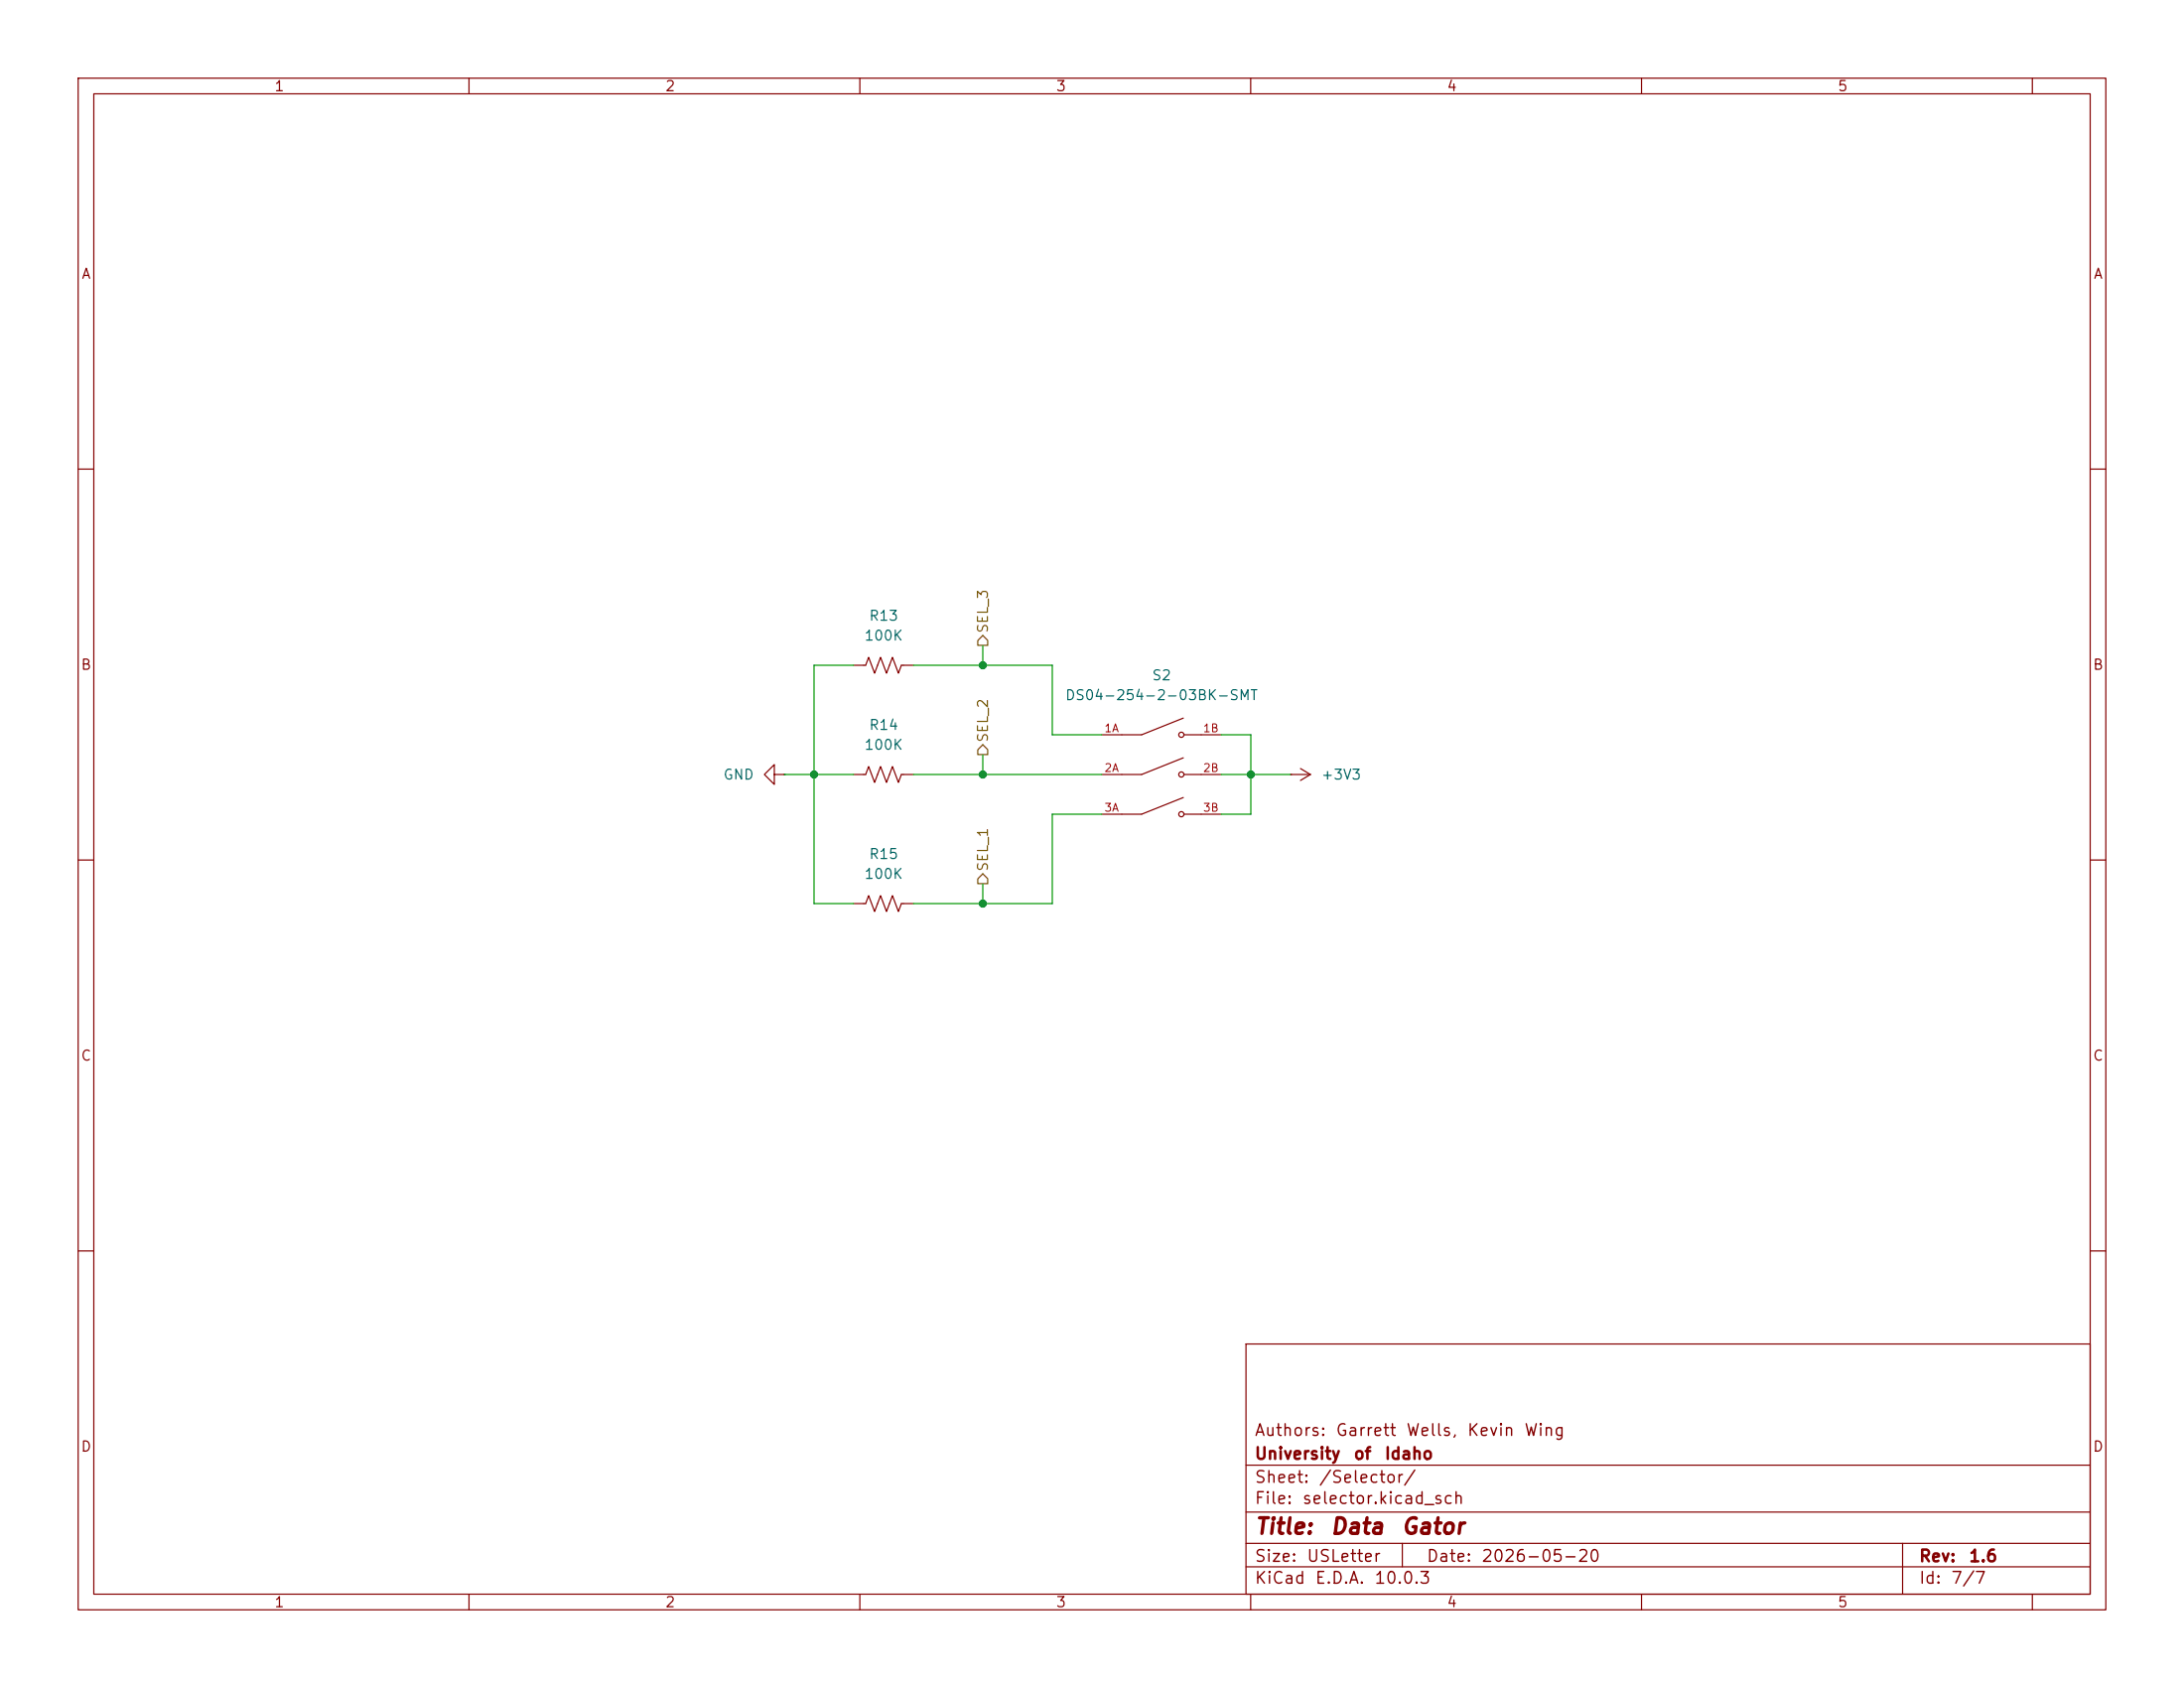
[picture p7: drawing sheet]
(kicad_sch
 (version 20260306)
 (generator "eeschema")
 (generator_version "10.0")
 (paper "USLetter")
 (title_block
  (title "Data Gator")
  (date "2026-05-20")
  (rev "1.6")
  (company "University of Idaho")
  (comment 1 "Authors: Garrett Wells, Kevin Wing"))
 (lib_symbols
  (symbol "DS04-254-2-03BK-SMT:DS04-254-2-03BK-SMT"
   (pin_names
    (offset 1.016)) (exclude_from_sim no) (in_bom yes) (on_board yes)
   (in_pos_files yes)
   (duplicate_pin_numbers_are_jumpers no)
   (property "Reference" "S" (at -2.54 7.62 0) (show_name no) (do_not_autoplace no) (effects (font (size 1.27 1.27)) (justify left bottom)))
   (property "Value" "DS04-254-2-03BK-SMT" (at -2.54 -7.62 0) (show_name no) (do_not_autoplace no) (effects (font (size 1.27 1.27)) (justify left top)))
   (property "Footprint" "DS04-254-2-03BK-SMT:SW_DS04-254-2-03BK-SMT" (at 0 0 0) (show_name no) (do_not_autoplace no) (hide yes) (effects (font (size 1.27 1.27)) (justify bottom)))
   (property "Datasheet" "" (at 0 0 0) (show_name no) (do_not_autoplace no) (hide yes) (effects (font (size 1.27 1.27))))
   (property "Description" "" (at 0 0 0) (show_name no) (do_not_autoplace no) (hide yes) (effects (font (size 1.27 1.27))))
   (property "PARTREV" "V0.0" (at 0 0 0) (show_name no) (do_not_autoplace no) (hide yes) (effects (font (size 1.27 1.27)) (justify bottom)))
   (property "MANUFACTURER" "CUI Inc." (at 0 0 0) (show_name no) (do_not_autoplace no) (hide yes) (effects (font (size 1.27 1.27)) (justify bottom)))
   (property "MAXIMUM_PACKAGE_HEIGHT" "4.86 mm" (at 0 0 0) (show_name no) (do_not_autoplace no) (hide yes) (effects (font (size 1.27 1.27)) (justify bottom)))
   (property "STANDARD" "Manufacturer Recommendations" (at 0 0 0) (show_name no) (do_not_autoplace no) (hide yes) (effects (font (size 1.27 1.27)) (justify bottom)))
   (symbol "DS04-254-2-03BK-SMT_0_0"
    (polyline (pts (xy -2.54 5.08) (xy -5.08 5.08)) (stroke (width 0.1524) (type default)) (fill (type none)))
    (polyline (pts (xy -2.54 5.08) (xy 2.794 7.2136)) (stroke (width 0.1524) (type default)) (fill (type none)))
    (polyline (pts (xy -2.54 0) (xy -5.08 0)) (stroke (width 0.1524) (type default)) (fill (type none)))
    (polyline (pts (xy -2.54 0) (xy 2.794 2.1336)) (stroke (width 0.1524) (type default)) (fill (type none)))
    (polyline (pts (xy -2.54 -5.08) (xy -5.08 -5.08)) (stroke (width 0.1524) (type default)) (fill (type none)))
    (polyline (pts (xy -2.54 -5.08) (xy 2.794 -2.9464)) (stroke (width 0.1524) (type default)) (fill (type none)))
    (circle (center 2.54 5.08) (radius 0.3302) (stroke (width 0.1524) (type default)) (fill (type none)))
    (circle (center 2.54 0) (radius 0.3302) (stroke (width 0.1524) (type default)) (fill (type none)))
    (circle (center 2.54 -5.08) (radius 0.3302) (stroke (width 0.1524) (type default)) (fill (type none)))
    (polyline (pts (xy 5.08 5.08) (xy 2.921 5.08)) (stroke (width 0.1524) (type default)) (fill (type none)))
    (polyline (pts (xy 5.08 0) (xy 2.921 0)) (stroke (width 0.1524) (type default)) (fill (type none)))
    (polyline (pts (xy 5.08 -5.08) (xy 2.921 -5.08)) (stroke (width 0.1524) (type default)) (fill (type none)))
    (pin passive line (at -7.62 5.08 0) (length 2.54) (name "" (effects (font (size 1.016 1.016)))) (number "1A" (effects (font (size 1.016 1.016)))))
    (pin passive line (at 7.62 5.08 180) (length 2.54) (name "" (effects (font (size 1.016 1.016)))) (number "1B" (effects (font (size 1.016 1.016)))))
    (pin passive line (at -7.62 0 0) (length 2.54) (name "" (effects (font (size 1.016 1.016)))) (number "2A" (effects (font (size 1.016 1.016)))))
    (pin passive line (at 7.62 0 180) (length 2.54) (name "" (effects (font (size 1.016 1.016)))) (number "2B" (effects (font (size 1.016 1.016)))))
    (pin passive line (at -7.62 -5.08 0) (length 2.54) (name "" (effects (font (size 1.016 1.016)))) (number "3A" (effects (font (size 1.016 1.016)))))
    (pin passive line (at 7.62 -5.08 180) (length 2.54) (name "" (effects (font (size 1.016 1.016)))) (number "3B" (effects (font (size 1.016 1.016))))))
   (embedded_fonts no))
  (symbol "Device:R_US"
   (pin_numbers (hide yes))
   (pin_names
    (offset 0)) (exclude_from_sim no) (in_bom yes) (on_board yes)
   (in_pos_files yes)
   (duplicate_pin_numbers_are_jumpers no)
   (property "Reference" "R" (at 2.54 0 90) (show_name no) (do_not_autoplace no) (effects (font (size 1.27 1.27))))
   (property "Value" "R_US" (at -2.54 0 90) (show_name no) (do_not_autoplace no) (effects (font (size 1.27 1.27))))
   (property "Footprint" "" (at 1.016 -0.254 90) (show_name no) (do_not_autoplace no) (hide yes) (effects (font (size 1.27 1.27))))
   (property "Datasheet" "" (at 0 0 0) (show_name no) (do_not_autoplace no) (hide yes) (effects (font (size 1.27 1.27))))
   (property "Description" "Resistor, US symbol" (at 0 0 0) (show_name no) (do_not_autoplace no) (hide yes) (effects (font (size 1.27 1.27))))
   (symbol "R_US_0_1"
    (polyline (pts (xy 0 2.286) (xy 0 2.54)) (stroke (width 0) (type default)) (fill (type none)))
    (polyline (pts (xy 0 2.286) (xy 1.016 1.905) (xy 0 1.524) (xy -1.016 1.143) (xy 0 0.762)) (stroke (width 0) (type default)) (fill (type none)))
    (polyline (pts (xy 0 0.762) (xy 1.016 0.381) (xy 0 0) (xy -1.016 -0.381) (xy 0 -0.762)) (stroke (width 0) (type default)) (fill (type none)))
    (polyline (pts (xy 0 -0.762) (xy 1.016 -1.143) (xy 0 -1.524) (xy -1.016 -1.905) (xy 0 -2.286)) (stroke (width 0) (type default)) (fill (type none)))
    (polyline (pts (xy 0 -2.286) (xy 0 -2.54)) (stroke (width 0) (type default)) (fill (type none))))
   (symbol "R_US_1_1"
    (pin passive line (at 0 3.81 270) (length 1.27) (name "" (effects (font (size 1.27 1.27)))) (number "1" (effects (font (size 1.27 1.27)))))
    (pin passive line (at 0 -3.81 90) (length 1.27) (name "" (effects (font (size 1.27 1.27)))) (number "2" (effects (font (size 1.27 1.27))))))
   (embedded_fonts no))
  (symbol "power:+3V3"
   (power global)
   (pin_numbers (hide yes))
   (pin_names
    (offset 0) (hide yes)) (exclude_from_sim no) (in_bom yes) (on_board yes)
   (in_pos_files yes)
   (duplicate_pin_numbers_are_jumpers no)
   (property "Reference" "#PWR" (at 0 -3.81 0) (show_name no) (do_not_autoplace no) (hide yes) (effects (font (size 1.27 1.27))))
   (property "Value" "+3V3" (at 0 3.556 0) (show_name no) (do_not_autoplace no) (effects (font (size 1.27 1.27))))
   (property "Footprint" "" (at 0 0 0) (show_name no) (do_not_autoplace no) (hide yes) (effects (font (size 1.27 1.27))))
   (property "Datasheet" "" (at 0 0 0) (show_name no) (do_not_autoplace no) (hide yes) (effects (font (size 1.27 1.27))))
   (property "Description" "Power symbol creates a global label with name \"+3V3\"" (at 0 0 0) (show_name no) (do_not_autoplace no) (hide yes) (effects (font (size 1.27 1.27))))
   (symbol "+3V3_0_1"
    (polyline (pts (xy -0.762 1.27) (xy 0 2.54)) (stroke (width 0) (type default)) (fill (type none)))
    (polyline (pts (xy 0 2.54) (xy 0.762 1.27)) (stroke (width 0) (type default)) (fill (type none)))
    (polyline (pts (xy 0 0) (xy 0 2.54)) (stroke (width 0) (type default)) (fill (type none))))
   (symbol "+3V3_1_1"
    (pin power_in line (at 0 0 90) (length 0) (name "" (effects (font (size 1.27 1.27)))) (number "1" (effects (font (size 1.27 1.27))))))
   (embedded_fonts no))
  (symbol "power:GND"
   (power global)
   (pin_numbers (hide yes))
   (pin_names
    (offset 0) (hide yes)) (exclude_from_sim no) (in_bom yes) (on_board yes)
   (in_pos_files yes)
   (duplicate_pin_numbers_are_jumpers no)
   (property "Reference" "#PWR" (at 0 -6.35 0) (show_name no) (do_not_autoplace no) (hide yes) (effects (font (size 1.27 1.27))))
   (property "Value" "GND" (at 0 -3.81 0) (show_name no) (do_not_autoplace no) (effects (font (size 1.27 1.27))))
   (property "Footprint" "" (at 0 0 0) (show_name no) (do_not_autoplace no) (hide yes) (effects (font (size 1.27 1.27))))
   (property "Datasheet" "" (at 0 0 0) (show_name no) (do_not_autoplace no) (hide yes) (effects (font (size 1.27 1.27))))
   (property "Description" "Power symbol creates a global label with name \"GND\" , ground" (at 0 0 0) (show_name no) (do_not_autoplace no) (hide yes) (effects (font (size 1.27 1.27))))
   (symbol "GND_0_1"
    (polyline (pts (xy 0 0) (xy 0 -1.27) (xy 1.27 -1.27) (xy 0 -2.54) (xy -1.27 -1.27) (xy 0 -1.27)) (stroke (width 0) (type default)) (fill (type none))))
   (symbol "GND_1_1"
    (pin power_in line (at 0 0 270) (length 0) (name "" (effects (font (size 1.27 1.27)))) (number "1" (effects (font (size 1.27 1.27))))))
   (embedded_fonts no)))
 (junction
  (at 104.14 99.06)
  (diameter 0)
  (color 0 0 0 0))
 (junction
  (at 160.02 99.06)
  (diameter 0)
  (color 0 0 0 0))
 (junction
  (at 125.73 115.57)
  (diameter 0)
  (color 0 0 0 0))
 (junction
  (at 125.73 85.09)
  (diameter 0)
  (color 0 0 0 0))
 (junction
  (at 125.73 99.06)
  (diameter 0)
  (color 0 0 0 0))
 (wire
  (pts (xy 134.62 85.09) (xy 125.73 85.09))
  (stroke (width 0) (type default)))
 (wire
  (pts (xy 125.73 115.57) (xy 116.84 115.57))
  (stroke (width 0) (type default)))
 (wire
  (pts (xy 140.97 104.14) (xy 134.62 104.14))
  (stroke (width 0) (type default)))
 (wire
  (pts (xy 100.33 99.06) (xy 104.14 99.06))
  (stroke (width 0) (type default)))
 (wire
  (pts (xy 134.62 93.98) (xy 134.62 85.09))
  (stroke (width 0) (type default)))
 (wire
  (pts (xy 134.62 104.14) (xy 134.62 115.57))
  (stroke (width 0) (type default)))
 (wire
  (pts (xy 104.14 99.06) (xy 109.22 99.06))
  (stroke (width 0) (type default)))
 (wire
  (pts (xy 140.97 93.98) (xy 134.62 93.98))
  (stroke (width 0) (type default)))
 (wire
  (pts (xy 160.02 99.06) (xy 165.1 99.06))
  (stroke (width 0) (type default)))
 (wire
  (pts (xy 160.02 104.14) (xy 160.02 99.06))
  (stroke (width 0) (type default)))
 (wire
  (pts (xy 104.14 85.09) (xy 104.14 99.06))
  (stroke (width 0) (type default)))
 (wire
  (pts (xy 116.84 99.06) (xy 125.73 99.06))
  (stroke (width 0) (type default)))
 (wire
  (pts (xy 125.73 82.55) (xy 125.73 85.09))
  (stroke (width 0) (type default)))
 (wire
  (pts (xy 156.21 104.14) (xy 160.02 104.14))
  (stroke (width 0) (type default)))
 (wire
  (pts (xy 125.73 99.06) (xy 140.97 99.06))
  (stroke (width 0) (type default)))
 (wire
  (pts (xy 125.73 96.52) (xy 125.73 99.06))
  (stroke (width 0) (type default)))
 (wire
  (pts (xy 125.73 85.09) (xy 116.84 85.09))
  (stroke (width 0) (type default)))
 (wire
  (pts (xy 156.21 93.98) (xy 160.02 93.98))
  (stroke (width 0) (type default)))
 (wire
  (pts (xy 156.21 99.06) (xy 160.02 99.06))
  (stroke (width 0) (type default)))
 (wire
  (pts (xy 125.73 113.03) (xy 125.73 115.57))
  (stroke (width 0) (type default)))
 (wire
  (pts (xy 104.14 115.57) (xy 104.14 99.06))
  (stroke (width 0) (type default)))
 (wire
  (pts (xy 160.02 93.98) (xy 160.02 99.06))
  (stroke (width 0) (type default)))
 (wire
  (pts (xy 109.22 85.09) (xy 104.14 85.09))
  (stroke (width 0) (type default)))
 (wire
  (pts (xy 109.22 115.57) (xy 104.14 115.57))
  (stroke (width 0) (type default)))
 (wire
  (pts (xy 134.62 115.57) (xy 125.73 115.57))
  (stroke (width 0) (type default)))
 (hierarchical_label "SEL_3"
  (shape output)
  (at 125.73 82.55 90)
  (effects (font (size 1.27 1.27)) (justify left)))
 (hierarchical_label "SEL_1"
  (shape output)
  (at 125.73 113.03 90)
  (effects (font (size 1.27 1.27)) (justify left)))
 (hierarchical_label "SEL_2"
  (shape output)
  (at 125.73 96.52 90)
  (effects (font (size 1.27 1.27)) (justify left)))
 (symbol
  (lib_id "Device:R_US")
  (at 113.03 115.57 90)
  (unit 1)
  (body_style 1)
  (exclude_from_sim no)
  (in_bom yes)
  (on_board yes)
  (in_pos_files yes)
  (dnp no)
  (fields_autoplaced yes)
  (property "Reference" "R15" (at 113.03 109.22 90) (show_name no) (do_not_autoplace no) (effects (font (size 1.27 1.27))))
  (property "Value" "100K" (at 113.03 111.76 90) (show_name no) (do_not_autoplace no) (effects (font (size 1.27 1.27))))
  (property "Footprint" "Resistor_SMD:R_0603_1608Metric" (at 113.284 114.554 90) (hide yes) (show_name no) (do_not_autoplace no) (effects (font (size 1.27 1.27))))
  (property "Datasheet" "" (at 113.03 115.57 0) (hide yes) (show_name no) (do_not_autoplace no) (effects (font (size 1.27 1.27))))
  (property "Description" "Resistor, US symbol" (at 113.03 115.57 0) (hide yes) (show_name no) (do_not_autoplace no) (effects (font (size 1.27 1.27))))
  (pin "1")
  (pin "2"))
 (symbol
  (lib_id "Device:R_US")
  (at 113.03 99.06 90)
  (unit 1)
  (body_style 1)
  (exclude_from_sim no)
  (in_bom yes)
  (on_board yes)
  (in_pos_files yes)
  (dnp no)
  (fields_autoplaced yes)
  (property "Reference" "R14" (at 113.03 92.71 90) (show_name no) (do_not_autoplace no) (effects (font (size 1.27 1.27))))
  (property "Value" "100K" (at 113.03 95.25 90) (show_name no) (do_not_autoplace no) (effects (font (size 1.27 1.27))))
  (property "Footprint" "Resistor_SMD:R_0603_1608Metric" (at 113.284 98.044 90) (hide yes) (show_name no) (do_not_autoplace no) (effects (font (size 1.27 1.27))))
  (property "Datasheet" "" (at 113.03 99.06 0) (hide yes) (show_name no) (do_not_autoplace no) (effects (font (size 1.27 1.27))))
  (property "Description" "Resistor, US symbol" (at 113.03 99.06 0) (hide yes) (show_name no) (do_not_autoplace no) (effects (font (size 1.27 1.27))))
  (pin "2")
  (pin "1"))
 (symbol
  (lib_id "DS04-254-2-03BK-SMT:DS04-254-2-03BK-SMT")
  (at 148.59 99.06 0)
  (unit 1)
  (body_style 1)
  (exclude_from_sim no)
  (in_bom yes)
  (on_board yes)
  (in_pos_files yes)
  (dnp no)
  (fields_autoplaced yes)
  (property "Reference" "S2" (at 148.59 86.36 0) (show_name no) (do_not_autoplace no) (effects (font (size 1.27 1.27))))
  (property "Value" "DS04-254-2-03BK-SMT" (at 148.59 88.9 0) (show_name no) (do_not_autoplace no) (effects (font (size 1.27 1.27))))
  (property "Footprint" "DS04_254_2_03BK_SMT:SW_DS04-254-2-03BK-SMT" (at 148.59 99.06 0) (hide yes) (show_name no) (do_not_autoplace no) (effects (font (size 1.27 1.27)) (justify bottom)))
  (property "Datasheet" "" (at 148.59 99.06 0) (hide yes) (show_name no) (do_not_autoplace no) (effects (font (size 1.27 1.27))))
  (property "Description" "" (at 148.59 99.06 0) (hide yes) (show_name no) (do_not_autoplace no) (effects (font (size 1.27 1.27))))
  (property "PARTREV" "V0.0" (at 148.59 99.06 0) (hide yes) (show_name no) (do_not_autoplace no) (effects (font (size 1.27 1.27)) (justify bottom)))
  (property "MANUFACTURER" "CUI Inc." (at 148.59 99.06 0) (hide yes) (show_name no) (do_not_autoplace no) (effects (font (size 1.27 1.27)) (justify bottom)))
  (property "MAXIMUM_PACKAGE_HEIGHT" "4.86 mm" (at 148.59 99.06 0) (hide yes) (show_name no) (do_not_autoplace no) (effects (font (size 1.27 1.27)) (justify bottom)))
  (property "STANDARD" "Manufacturer Recommendations" (at 148.59 99.06 0) (hide yes) (show_name no) (do_not_autoplace no) (effects (font (size 1.27 1.27)) (justify bottom)))
  (pin "1A")
  (pin "3B")
  (pin "2A")
  (pin "2B")
  (pin "1B")
  (pin "3A"))
 (symbol
  (lib_id "power:+3V3")
  (at 165.1 99.06 270)
  (unit 1)
  (body_style 1)
  (exclude_from_sim no)
  (in_bom yes)
  (on_board yes)
  (in_pos_files yes)
  (dnp no)
  (fields_autoplaced yes)
  (property "Reference" "#PWR034" (at 161.29 99.06 0) (hide yes) (show_name no) (do_not_autoplace no) (effects (font (size 1.27 1.27))))
  (property "Value" "+3V3" (at 168.91 99.0599 90) (show_name no) (do_not_autoplace no) (effects (font (size 1.27 1.27)) (justify left)))
  (property "Footprint" "" (at 165.1 99.06 0) (hide yes) (show_name no) (do_not_autoplace no) (effects (font (size 1.27 1.27))))
  (property "Datasheet" "" (at 165.1 99.06 0) (hide yes) (show_name no) (do_not_autoplace no) (effects (font (size 1.27 1.27))))
  (property "Description" "Power symbol creates a global label with name \"+3V3\"" (at 165.1 99.06 0) (hide yes) (show_name no) (do_not_autoplace no) (effects (font (size 1.27 1.27))))
  (pin "1"))
 (symbol
  (lib_id "power:GND")
  (at 100.33 99.06 270)
  (unit 1)
  (body_style 1)
  (exclude_from_sim no)
  (in_bom yes)
  (on_board yes)
  (in_pos_files yes)
  (dnp no)
  (fields_autoplaced yes)
  (property "Reference" "#PWR033" (at 93.98 99.06 0) (hide yes) (show_name no) (do_not_autoplace no) (effects (font (size 1.27 1.27))))
  (property "Value" "GND" (at 96.52 99.0599 90) (show_name no) (do_not_autoplace no) (effects (font (size 1.27 1.27)) (justify right)))
  (property "Footprint" "" (at 100.33 99.06 0) (hide yes) (show_name no) (do_not_autoplace no) (effects (font (size 1.27 1.27))))
  (property "Datasheet" "" (at 100.33 99.06 0) (hide yes) (show_name no) (do_not_autoplace no) (effects (font (size 1.27 1.27))))
  (property "Description" "Power symbol creates a global label with name \"GND\" , ground" (at 100.33 99.06 0) (hide yes) (show_name no) (do_not_autoplace no) (effects (font (size 1.27 1.27))))
  (pin "1"))
 (symbol
  (lib_id "Device:R_US")
  (at 113.03 85.09 90)
  (unit 1)
  (body_style 1)
  (exclude_from_sim no)
  (in_bom yes)
  (on_board yes)
  (in_pos_files yes)
  (dnp no)
  (fields_autoplaced yes)
  (property "Reference" "R13" (at 113.03 78.74 90) (show_name no) (do_not_autoplace no) (effects (font (size 1.27 1.27))))
  (property "Value" "100K" (at 113.03 81.28 90) (show_name no) (do_not_autoplace no) (effects (font (size 1.27 1.27))))
  (property "Footprint" "Resistor_SMD:R_0603_1608Metric" (at 113.284 84.074 90) (hide yes) (show_name no) (do_not_autoplace no) (effects (font (size 1.27 1.27))))
  (property "Datasheet" "" (at 113.03 85.09 0) (hide yes) (show_name no) (do_not_autoplace no) (effects (font (size 1.27 1.27))))
  (property "Description" "Resistor, US symbol" (at 113.03 85.09 0) (hide yes) (show_name no) (do_not_autoplace no) (effects (font (size 1.27 1.27))))
  (pin "1")
  (pin "2")))
